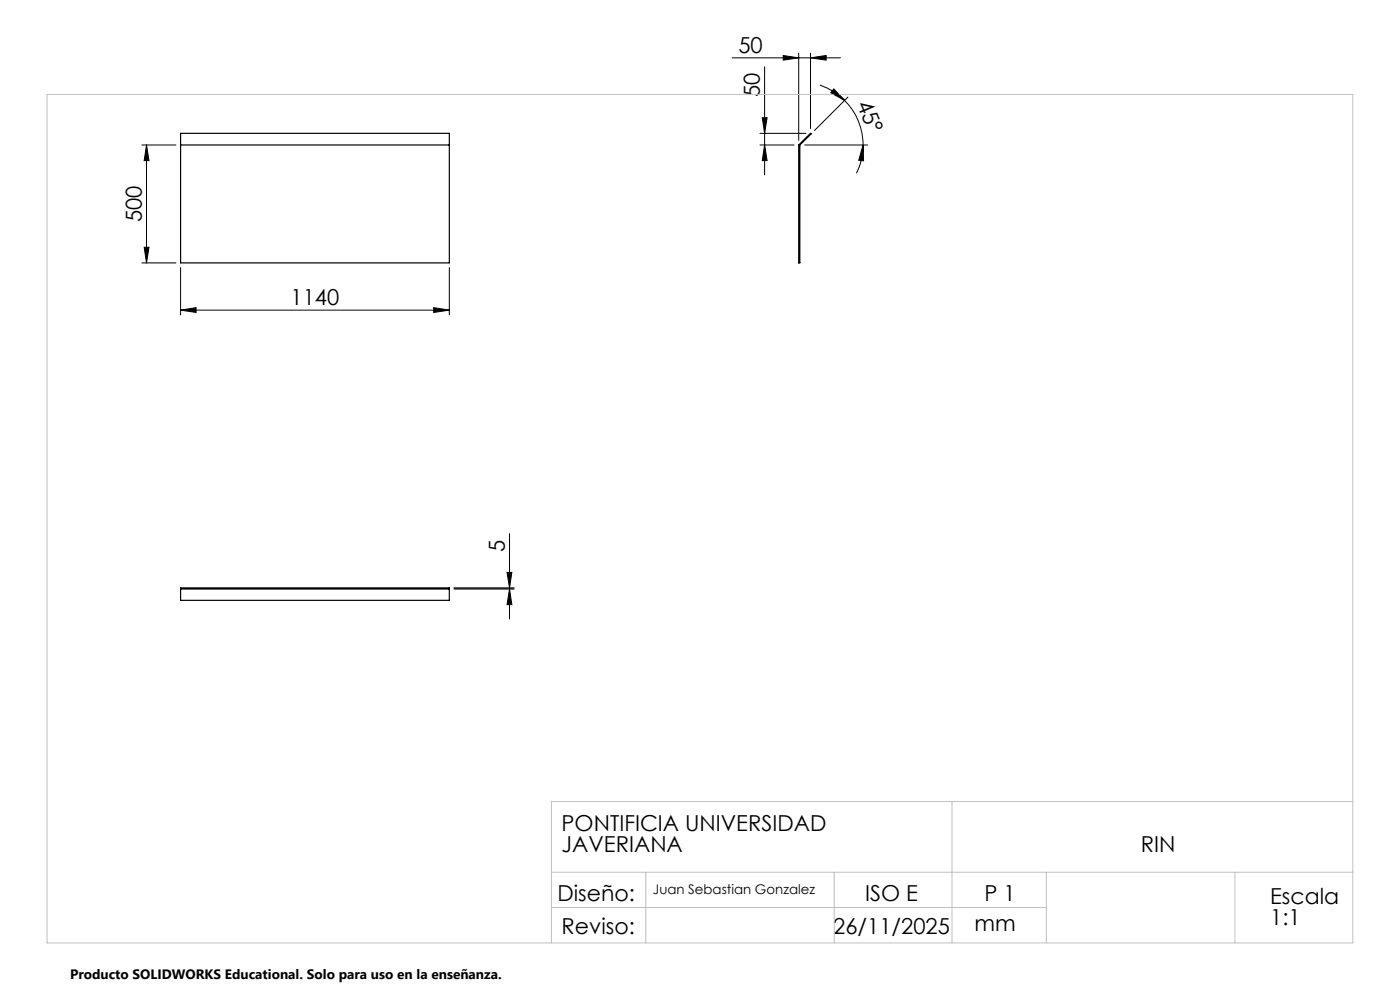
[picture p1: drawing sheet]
<svg xmlns="http://www.w3.org/2000/svg" width="297mm" height="210mm" viewBox="0 0 297 210" stroke-linecap="round" stroke-linejoin="round" font-family="sans-serif">
<path d="M38.3 30.8h57M38.3 28.3h57v27.5h-57zM169.4 30.8l2.5-2.5 .2 .1-2.4 2.4v25h-.3zM38.3 124.7h57v2.6h-57zM38.3 124.9h57" fill="none" stroke="#000" stroke-width=".25"/>
<g fill="none" stroke="#000" stroke-width=".21">
<path d="M155.3 12.3h23M162.2 14.2v22.9M166.2 11.8l3.2 .5-3.2 .5zM169.4 11.3v18.5M171.9 12.3l3.4-.5v1zM171.9 11.3v16M174 18.1l.5 .2a13.4 13.4 0 0 1 4.7 3M176.9 18.9l2.3 2.4-3-1.6zM30.1 30.8h7.2M31.1 30.8l.5 3.3h-1zM31.1 30.8v25M161.2 30.8h7.3"/>
<path d="M161.2 28.3h9.8M161.7 25h1l-.5 3.3zM162.2 30.8l.5 3.3h-1zM170.7 30.8h13.4M179.2 21.3a13.4 13.4 0 0 1 3.9 9.5M179.9 20.6l-7.1 7.1M183.1 30.8l.1 3.3-1-.1zM183.1 30.8a12.9 12.9 0 0 1-1.4 6M30.1 55.8h7.2M30.6 52.4h1l-.5 3.4zM38.3 56.8v10M95.3 56.8v10"/>
<path d="M38.3 65.8l3.3-.5v1zM38.3 65.8h57M92 65.3l3.3 .5-3.3 .5zM108.1 113.2v18.1M96.3 124.9h12.8M96.3 124.7h12.8M107.6 121.4h1l-.5 3.3zM108.1 124.9l.5 3.4h-1z"/>
</g>
<path d="M10 20h277v180h-277zM202 170v30M287 170h-170v30M117 185h170M117 192.5h105M137 185v15M177 185v15M222 185v15M262 185v15" fill="none" stroke="#c0c0c0" stroke-width=".21"/>
<g fill="#000">
<path d="M171.9 12.3l3.4-.5v1zM166.2 11.8l3.2 .5-3.2 .5z"/>
<path d="M161.7 25h1l-.5 3.3zM162.2 30.8l.5 3.3h-1z"/>
<path d="M183.1 30.8l.1 3.3-1-.1zM176.9 18.9l2.3 2.4-3-1.6z"/>
<path d="M30.6 52.4h1l-.5 3.4zM31.1 30.8l.5 3.3h-1zM108.1 124.9l.5 3.4h-1zM107.6 121.4h1l-.5 3.3z"/>
<path d="M38.3 65.8l3.3-.5v1zM92 65.3l3.3 .5-3.3 .5z"/>
</g>
<g font-size="4.7">
<text x="156.6" y="11.2">50</text>
<text x="161.2" y="20.6" transform="rotate(-90 161.2 20.6)">50</text>
<text x="181.7" y="22" transform="rotate(68 181.7 22)">45°</text>
<text x="30.1" y="47.1" transform="rotate(-90 30.1 47.1)">500</text>
<text x="61.7" y="64.7">1140</text>
<text x="107.1" y="117" transform="rotate(-90 107.1 117)">5</text>
<text x="119.1" y="176.3">PONTIFICIA UNIVERSIDAD</text>
<text x="119.1" y="180.8">JAVERIANA</text>
<text x="242" y="180.8">RIN</text>
<text x="118.3" y="191.1">Diseño:</text>
<text x="183.5" y="191.1">ISO E</text>
<text x="208.9" y="191.1">P 1</text>
<text x="269.5" y="191.8">Escala</text>
<text x="206.8" y="197.4">mm</text>
<text x="269.5" y="196.3">1:1</text>
<text x="119.1" y="198.2">Reviso:</text>
<text x="176.8" y="198.2">26/11/2025</text>
</g>
<text font-size="2.9" x="14.9" y="207.6">Producto SOLIDWORKS Educational. Solo para uso en la enseñanza.</text>
<text font-size="2.8" x="138.5" y="189.7">Juan Sebastian Gonzalez</text>
</svg>
